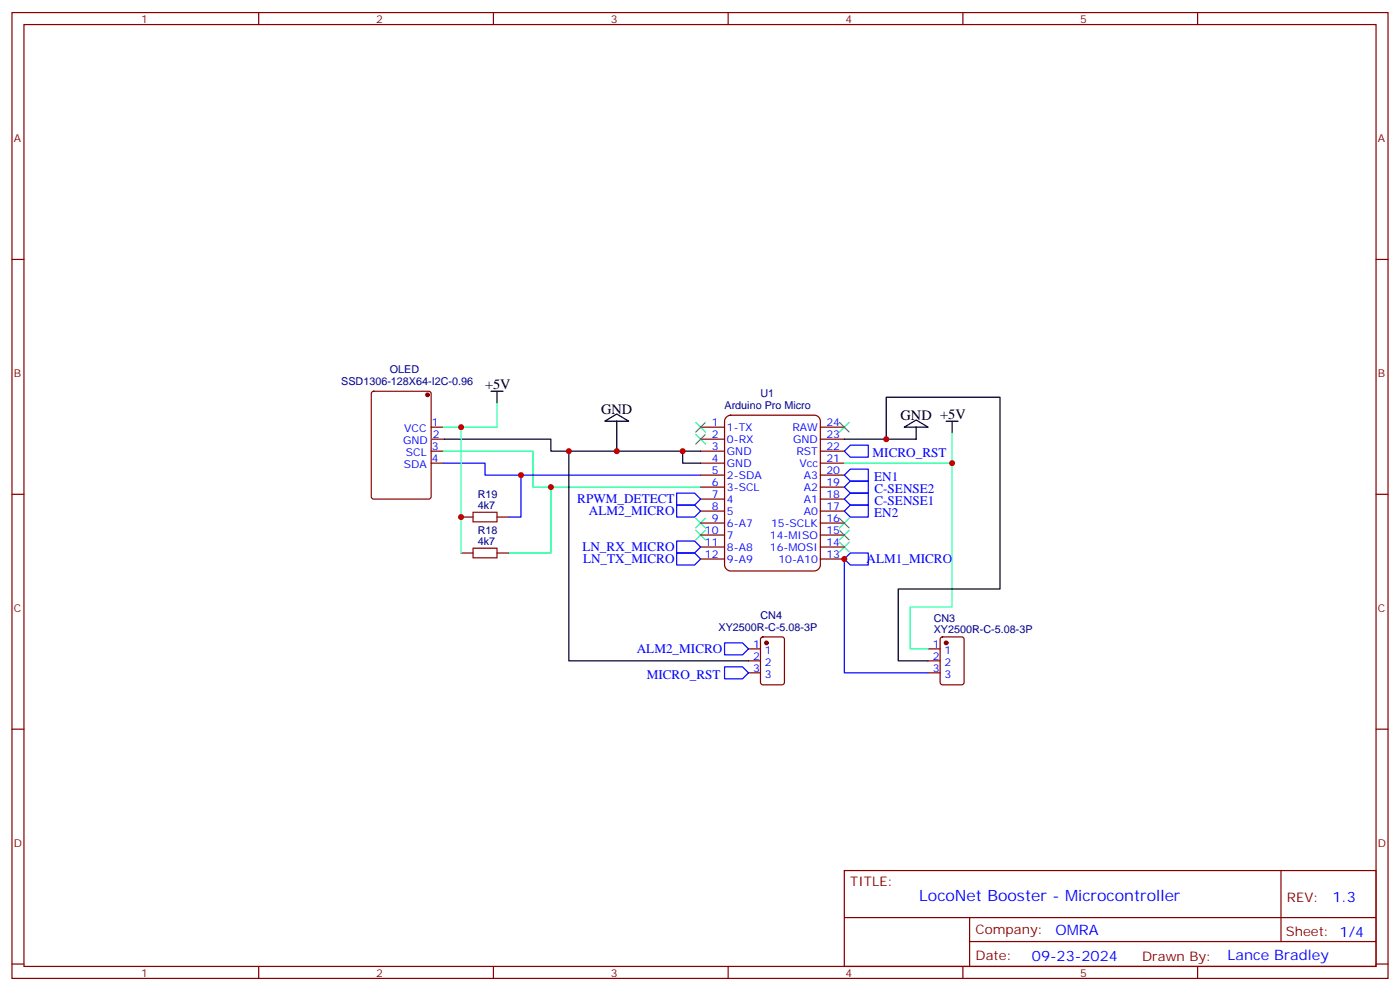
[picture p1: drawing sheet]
<svg xmlns="http://www.w3.org/2000/svg" width="412mm" height="292mm" viewBox="0 0 412 292" stroke-linecap="round" stroke-linejoin="round" font-family="sans-serif">
<g fill="none" stroke="#870000" stroke-width=".35">
<path d="M3.5 3.7h405.4v284.3h-405.4zM7.1 7.2h398.2v277.3h-398.2zM76.2 3.7v3.5M145.3 3.7v3.5M214.5 3.7v3.5M283.6 3.7v3.5M352.8 3.7v3.5M3.5 76.4h3.6M405.3 76.4h3.6M109.6 115.4l.5-.2h16.2l.6 .4 .1 30.6-.5 .7h-16.4l-.7-.4v-30.6zM127 125.8h3.5M127 132.8h3.5"/>
<path d="M127 136.3h3.5M127.4 129.3h3.5M206.4 125.8h7M206.4 129.3h7M206.4 132.8h7M206.4 136.3h7M206.4 139.9h7M214 122.8l1.2-.6h24.7a1.76 1.76 0 0 1 1.8 1.8v42.3a1.89 1.89 0 0 1-1.8 1.8h-24.7a1.89 1.89 0 0 1-1.8-1.8v-42.3zM241.7 125.8h7M241.7 129.3h7M241.7 132.8h7M241.7 136.3h7"/>
<path d="M241.7 139.9h7M3.5 145.5h3.6M135.8 152.2h3.5M146.4 152.2h3.5M206.4 143.4h7M206.4 146.9h7M206.4 150.5h7M206.4 154h7M206.4 157.5h7M241.7 143.4h7M241.7 146.9h7M241.7 150.5h7"/>
<path d="M241.7 154h7M241.7 157.5h7M405.3 145.5h3.6M135.8 162.8h3.5M146.4 162.8h3.5M206.4 161h7M206.4 164.6h7M241.7 161h7M241.7 164.6h7M220.5 191h3.5M220.5 194.6h3.5M220.5 198.1h3.5"/>
<path d="M224.2 187.7l.5-.2h5.7l.6 .4 .1 13-.5 .7h-5.9l-.6-.4-.1-13zM273.4 191h3.5M273.4 194.6h3.5M273.4 198.1h3.5M277.2 187.7l.4-.2h5.7l.6 .4 .1 13-.5 .7h-5.9l-.6-.4-.1-13zM3.5 214.7h3.6M405.3 214.7h3.6M248.7 256.3h156.6v28.2h-156.6zM377.3 256.3v20.9M248.7 270.1h156.5M285.6 277.2h119.6M285.6 270.1v14.2"/>
<path d="M3.5 283.8h3.6M76.2 284.5v3.5M145.3 284.5v3.5M214.5 284.5v3.5M283.6 284.5v3.5M352.8 284.5v3.5M405.3 283.8h3.6"/>
</g>
<g fill="#870000" stroke="#870000" stroke-width=".35">
<circle cx="125.9" cy="116.2" r=".53"/>
<circle cx="278.7" cy="189.3" r=".53"/>
<circle cx="225.8" cy="189.3" r=".53"/>
</g>
<g fill="none" stroke="#00f" stroke-width=".35">
<path d="M130.5 136.3h12.4v3.6h63.5M153.5 139.9v12.3h-3.6M250.5 138.1h5.3v3.5h-5.3l-1.8-1.7zM250.5 131.1h5.3v3.5h-5.3l-1.8-1.8zM199.3 159.3h5.3l1.8 1.7-1.8 1.8h-5.3zM199.3 145.2h5.3l1.8 1.7-1.8 1.8h-5.3zM199.3 148.7h5.3l1.8 1.8-1.8 1.7h-5.3zM250.5 141.6h5.3v3.6h-5.3l-1.8-1.8zM250.5 145.2h5.3v3.5h-5.3l-1.8-1.8zM250.5 148.7h5.3v3.5h-5.3l-1.8-1.7zM199.3 162.8h5.3l1.8 1.8-1.8 1.7h-5.3zM248.7 164.6v33.5h24.7"/>
<path d="M250.5 162.8h5.3v3.5h-5.3l-1.8-1.7zM213.4 189.3h5.3l1.8 1.7-1.8 1.8h-5.3zM213.4 196.3h5.3l1.8 1.8-1.8 1.7h-5.3z"/>
</g>
<path d="M144.6 115.2h3.6M146.4 115.2v3.5M130.9 129.3h31.4v3.5h44.1M167.6 132.8v61.8h52.9M178.2 124l3.5-2.1 3.5 2.1zM181.7 124v8.8M201.1 132.8v3.5h5.3M261.1 129.3v-12.4h33.5v56.5h-30v21.2h8.8M266.3 125.8l3.6-2.2 3.5 2.2zM269.9 125.8v3.5h-21.2M278.7 124h3.5M280.5 124v3.5" fill="none" stroke="#000" stroke-width=".35"/>
<path d="M130.5 132.8h26.5v10.6h49.4M162.3 143.4v19.4h-12.4" fill="none" stroke="#0f0" stroke-width=".35"/>
<path d="M146.4 118.7v7.1h-15.9M135.8 125.8v37M280.5 127.5v8.8h-31.8M280.5 136.3v42.4h-12.4v12.3h5.3" fill="none" stroke="#0ff" stroke-width=".35"/>
<path d="M139.3 150.8h7.1v2.8h-7.1zM139.3 161.4h7.1v2.8h-7.1z" fill="none" stroke="#a10000" stroke-width=".35"/>
<g fill="none" stroke="#3c3" stroke-width=".35">
<path d="M205 124.4l2.8 2.8M205 127.9l2.8 2.8M207.8 124.4l-2.8 2.8M207.8 127.9l-2.8 2.8M247.3 124.4l2.8 2.8M250.1 124.4l-2.8 2.8M205 152.6l2.8 2.8M205 156.1l2.8 2.8M207.8 152.6l-2.8 2.8M207.8 156.1l-2.8 2.8M247.3 159.6l2.8 2.9M247.3 156.1l2.8 2.8"/>
<path d="M247.3 152.6l2.8 2.8M250.1 159.6l-2.8 2.9M250.1 156.1l-2.8 2.8M250.1 152.6l-2.8 2.8"/>
</g>
<g fill="#c00">
<circle cx="162.3" cy="143.4" r=".88"/>
<circle cx="135.8" cy="152.2" r=".88"/>
<circle cx="280.5" cy="136.3" r=".88"/>
<circle cx="261.1" cy="129.3" r=".88"/>
<circle cx="135.8" cy="125.8" r=".88"/>
<circle cx="153.5" cy="139.9" r=".88"/>
<circle cx="167.6" cy="132.8" r=".88"/>
<circle cx="201.1" cy="132.8" r=".88"/>
<circle cx="181.7" cy="132.8" r=".88"/>
<circle cx="248.7" cy="164.6" r=".88"/>
</g>
<text font-size="4.6" fill="#00f" x="270.8" y="265.3">LocoNet Booster - Microcontroller</text>
<g font-size="4.2">
<text x="142.9" y="114.5">+5V</text>
<text x="177.1" y="121.9">GND</text>
<text x="265.3" y="123.6">GND +5V</text>
</g>
<g font-size="4.2" fill="#00f">
<text x="392.5" y="265.6">1.3</text>
<text x="310.9" y="275.1">OMRA</text>
<text x="304" y="282.9">09-23-2024</text>
<text x="361.6" y="282.8">Lance Bradley</text>
</g>
<g font-size="3.9" fill="#00f">
<text x="257" y="134.6">MICRO_RST</text>
<text x="257.5" y="141.6">EN1</text>
<text x="170.1" y="148.1">RPWM_DETECT</text>
<text x="257.6" y="145.2">C-SENSE2</text>
<text x="257.6" y="148.7">C-SENSE1</text>
<text x="173.5" y="151.7">ALM2_MICRO</text>
<text x="257.5" y="152.2">EN2</text>
<text x="171.6" y="162.3">LN_RX_MICRO</text>
<text x="171.8" y="165.8">LN_TX_MICRO</text>
<text x="255.3" y="165.8">ALM1_MICRO</text>
<text x="187.6" y="192.3">ALM2_MICRO</text>
<text x="190.5" y="199.8">MICRO_RST</text>
</g>
<g font-size="3.9" fill="#800">
<text x="250.5" y="260.9">TITLE:</text>
<text x="379.1" y="265.6">REV:</text>
<text x="287.4" y="275.1">Company:</text>
<text x="378.7" y="275.7">Sheet: 1/4</text>
<text x="287.4" y="282.8">Date:</text>
<text x="336.4" y="282.8">Drawn By:</text>
</g>
<g font-size="3.2" fill="#800">
<text x="41.6" y="6.7">1</text>
<text x="110.8" y="6.7">2</text>
<text x="179.9" y="6.7">3</text>
<text x="249.1" y="6.7">4</text>
<text x="318.2" y="6.7">5</text>
<text x="4.1" y="41.8">A</text>
<text x="405.9" y="41.8">A</text>
<text x="4.1" y="110.9">B</text>
<text x="405.9" y="110.9">B</text>
<text x="4.1" y="180.1">C</text>
<text x="405.9" y="180.1">C</text>
<text x="4.1" y="249.2">D</text>
<text x="405.9" y="249.2">D</text>
<text x="41.6" y="287.5">1</text>
<text x="110.8" y="287.5">2</text>
<text x="179.9" y="287.5">3</text>
<text x="249.1" y="287.5">4</text>
<text x="318.2" y="287.5">5</text>
</g>
<g font-size="3.2" fill="#000080">
<text x="100.5" y="113.4">SSD1306-128X64-I2C-0.96</text>
<text x="114.8" y="109.9">OLED</text>
<text x="224" y="116.9">U1</text>
<text x="213.4" y="120.5">Arduino Pro Micro</text>
<text x="140.8" y="149.8">4k7</text>
<text x="140.8" y="146.6">R19</text>
<text x="140.8" y="160.3">4k7</text>
<text x="140.8" y="157.2">R18</text>
<text x="211.7" y="185.7">XY2500R-C-5.08-3P</text>
<text x="224" y="182.2">CN4</text>
<text x="275" y="183.2">CN3</text>
<text x="275" y="186.4">XY2500R-C-5.08-3P</text>
</g>
<g font-size="3.2" fill="#00f">
<text x="127.2" y="125.4">1</text>
<text x="209.6" y="125.4">1</text>
<text x="243.4" y="125.4">24</text>
<text x="118.8" y="130.7">GND</text>
<text x="119.1" y="127.2">VCC</text>
<text x="127.5" y="128.9">2</text>
<text x="209.6" y="128.9">2</text>
<text x="214.1" y="126.8">1-TX</text>
<text x="214.1" y="130.4">0-RX</text>
<text x="233.4" y="126.8">RAW</text>
<text x="233.7" y="130.4">GND</text>
<text x="243.4" y="128.9">23</text>
<text x="118.9" y="137.8">SDA</text>
<text x="119.5" y="134.2">SCL</text>
<text x="127.2" y="132.5">3</text>
<text x="127.2" y="136">4</text>
<text x="209.6" y="132.5">3</text>
<text x="209.6" y="136">4</text>
<text x="214.1" y="133.9">GND</text>
<text x="214.1" y="137.4">GND</text>
<text x="234.6" y="133.9">RST</text>
<text x="235.5" y="137.4">Vcc</text>
<text x="243.4" y="136">21</text>
<text x="243.4" y="132.5">22</text>
<text x="209.6" y="139.5">5</text>
<text x="209.6" y="143.1">6</text>
<text x="214.1" y="140.9">2-SDA</text>
<text x="236.8" y="140.9">A3</text>
<text x="243.4" y="143.1">19</text>
<text x="243.4" y="139.5">20</text>
<text x="209.6" y="146.6">7</text>
<text x="214.1" y="144.5">3-SCL</text>
<text x="214.1" y="148">4</text>
<text x="236.8" y="148">A1</text>
<text x="236.8" y="144.5">A2</text>
<text x="243.4" y="146.6">18</text>
<text x="209.6" y="150.1">8</text>
<text x="209.6" y="153.6">9</text>
<text x="214.1" y="151.5">5</text>
<text x="214.1" y="155">6-A7</text>
<text x="227.1" y="155">15-SCLK</text>
<text x="236.8" y="151.5">A0</text>
<text x="243.4" y="153.6">16</text>
<text x="243.4" y="150.1">17</text>
<text x="207.6" y="157.2">10</text>
<text x="207.6" y="160.7">11</text>
<text x="214.1" y="158.6">7</text>
<text x="226.8" y="158.6">14-MISO</text>
<text x="243.4" y="160.7">14</text>
<text x="243.4" y="157.2">15</text>
<text x="207.6" y="164.2">12</text>
<text x="214.1" y="162.1">8-A8</text>
<text x="214.1" y="165.6">9-A9</text>
<text x="226.8" y="162.1">16-MOSI</text>
<text x="229.3" y="165.6">10-A10</text>
<text x="243.4" y="164.2">13</text>
<text x="221.8" y="190.7">1</text>
<text x="274.7" y="190.7">1</text>
<text x="221.8" y="194.2">2</text>
<text x="221.8" y="197.7">3</text>
<text x="225.3" y="192.4">1</text>
<text x="225.3" y="196">2</text>
<text x="274.7" y="194.2">2</text>
<text x="274.7" y="197.7">3</text>
<text x="278.2" y="192.4">1</text>
<text x="278.2" y="196">2</text>
<text x="225.3" y="199.5">3</text>
<text x="278.2" y="199.5">3</text>
</g>
</svg>
